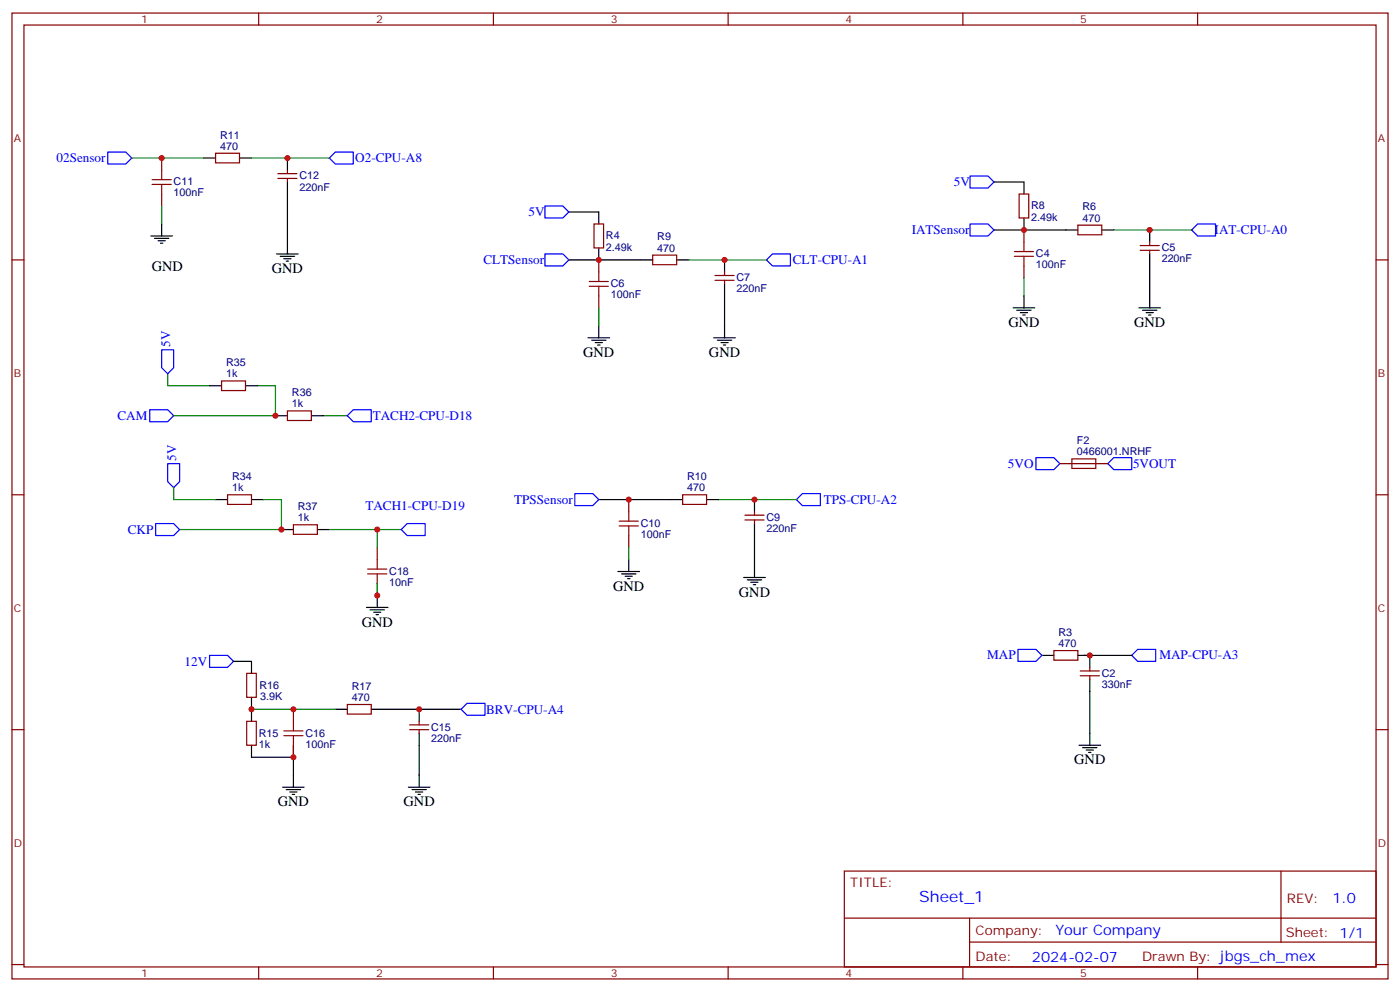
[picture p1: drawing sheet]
<svg xmlns="http://www.w3.org/2000/svg" width="412mm" height="292mm" viewBox="0 0 412 292" stroke-linecap="round" stroke-linejoin="round" font-family="sans-serif">
<g fill="none" stroke="#870000" stroke-width=".35">
<path d="M3.5 3.8h405.4v284.4h-405.4zM7.1 7.4h398.2v277.3h-398.2zM76.2 3.8v3.6M145.3 3.8v3.6M214.5 3.8v3.6M283.6 3.8v3.6M352.8 3.8v3.6M47.6 46.5v3.6M47.6 57.1v3.5M63.5 45.1h7.1v2.8h-7.1zM81.8 52.5h5.7M81.8 51.1h5.7"/>
<path d="M84.7 50.1v1M84.7 52.5v1.1M300.2 57.1h2.8v7.1h-2.8zM3.5 76.5h3.6M175 65.9h2.8v7.1h-2.8zM176.4 76.5v3.5M192.3 75.1h7v2.8h-7zM301.6 67.7v3.5M301.6 78.3v3.5M317.5 66.3h7.1v2.8h-7.1zM335.8 73.7h5.7M335.8 72.3h5.7"/>
<path d="M338.7 71.2v1.1M338.7 73.7v1.1M405.3 76.5h3.6M176.4 87.1v3.5M210.6 82.5h5.7M210.6 81.1h5.7M213.4 80v1.1M213.4 82.5v1.1M65.3 112.1h7v2.9h-7zM84.7 121h7v2.8h-7zM312.2 136.5h14.1M3.5 145.7h3.6"/>
<path d="M67 145.7h7.1v2.8h-7.1zM86.4 154.5h7.1v2.8h-7.1zM185.2 147.1v3.5M185.2 157.7v3.5M201.1 145.7h7v2.8h-7zM219.4 153.1h5.7M219.4 151.7h5.7M222.2 150.6v1.1M222.2 153.1v1M405.3 145.7h3.6M111.1 161.2v3.5M111.1 171.8v3.5"/>
<path d="M72.7 198.2h2.8v7.1h-2.8zM310.4 191.5h7.1v2.8h-7.1zM318.2 198.9h5.6M318.2 197.5h5.6M321 196.5v1M321 198.9v1.1M3.5 214.8h3.6M72.7 212.3h2.8v7.1h-2.8zM86.4 208.8v3.5M86.4 219.4v3.5M102.3 207.4h7.1v2.8h-7.1zM120.6 214.8h5.7"/>
<path d="M120.6 213.4h5.7M123.5 212.3v1.1M123.5 214.8v1.1M405.3 214.8h3.6M248.7 256.4h156.6v28.3h-156.6zM377.3 256.5v20.8M248.7 270.3h156.5M285.6 277.3h119.6M285.6 270.3v14.1M3.5 284h3.6M76.2 284.7v3.5M145.3 284.7v3.5"/>
<path d="M214.5 284.7v3.5M283.6 284.7v3.5M352.8 284.7v3.5M405.3 284h3.6"/>
</g>
<g fill="none" stroke="#00f" stroke-width=".35">
<path d="M31.7 44.8h5.3l1.8 1.7-1.8 1.8h-5.3zM98.8 44.8h5.3v3.5h-5.3l-1.8-1.8zM285.8 51.8h5.2l1.8 1.8-1.8 1.8h-5.2zM160.5 60.6h5.3l1.8 1.8-1.8 1.8h-5.3zM160.5 74.8h5.3l1.8 1.7-1.8 1.8h-5.3zM225.8 76.5l1.7-1.7h5.3v3.5h-5.3zM285.8 65.9h5.2l1.8 1.8-1.8 1.8h-5.2zM351 67.7l1.8-1.8h5.3v3.6h-5.3zM47.6 103h3.6v5.3l-1.8 1.7-1.8-1.7zM44.1 120.6h5.3l1.8 1.8-1.8 1.7h-5.3zM49.4 136.5h3.5v5.3l-1.7 1.7-1.8-1.7zM102.3 122.4l1.8-1.8h5.3v3.5h-5.3z"/>
<path d="M305.2 134.7h5.2l1.8 1.8-1.8 1.8h-5.2zM326.3 136.5l1.8-1.8h5.3v3.6h-5.3zM45.9 154.1h5.3l1.7 1.8-1.7 1.8h-5.3zM118.2 155.9l1.7-1.8h5.3v3.6h-5.3zM169.3 145.3h5.3l1.8 1.8-1.8 1.7h-5.3zM234.6 147.1l1.8-1.8h5.3v3.5h-5.3zM61.7 192.9h5.3l1.8 1.8-1.8 1.8h-5.3zM299.9 191.2h5.3l1.7 1.7-1.7 1.8h-5.3zM333.4 192.9l1.7-1.7h5.3v3.5h-5.3zM135.8 208.8l1.8-1.8h5.3v3.6h-5.3z"/>
</g>
<g fill="none" stroke="#000" stroke-width=".35">
<path d="M60 46.5h3.5M70.6 46.5h3.5M84.7 46.5v3.6M84.7 53.6v21.2M292.8 53.6h8.8v3.5M44.4 69.5h6.4M45.5 70.2h4.2M46.6 70.9h2.1M47.3 71.6h.7M47.6 65.9v3.6M81.5 74.8h6.3M82.5 75.5h4.3"/>
<path d="M83.6 76.2h2.1M84.3 76.9h.7M167.6 76.5h24.7M167.6 62.4h8.8v3.5M176.4 73v3.5M199.3 76.5h3.5M213.4 76.5v3.5M292.8 67.7h24.7M301.6 64.2v3.5M324.6 67.7h3.5M338.7 67.7v3.5M338.7 74.8v15.8"/>
<path d="M173.2 99.4h6.4M176.4 95.9v3.5M210.3 99.4h6.3M213.4 83.6v15.8M298.4 90.6h6.4M299.5 91.3h4.2M300.6 92h2.1M301.3 92.7h.7M301.6 87.1v3.5M335.5 90.6h6.3M336.5 91.3h4.3M337.6 92h2.1"/>
<path d="M338.3 92.7h.7M61.7 113.6h3.6M72.3 113.6h3.5M174.3 100.2h4.2M175.3 100.9h2.1M176 101.6h.7M211.3 100.2h4.2M212.4 100.9h2.1M213.1 101.6h.7M81.1 122.4h3.6M91.7 122.4h3.5M63.5 147.1h3.5"/>
<path d="M74.1 147.1h3.5M82.9 155.9h3.5M93.5 155.9h3.5M176.4 147.1h24.7M208.1 147.1h3.6M222.2 147.1v3.5M222.2 154.1v15.9M107.9 178.8h6.4M109 179.5h4.2M111.1 175.3v3.5M182 168.2h6.4M183.1 168.9h4.2"/>
<path d="M184.1 169.7h2.2M184.9 170.4h.7M185.2 164.7v3.5M219.1 170h6.3M220.1 170.7h4.3M221.2 171.4h2.1M221.9 172.1h.7M68.8 194.7h5.3v3.5M110.1 180.2h2.1M110.8 180.9h.7M306.9 192.9h3.5M317.5 192.9h15.9"/>
<path d="M321 192.9v3.6M321 200v19.4M74.1 219.4v3.5h12.3M74.1 205.3v7M86.4 219.4v12.3M98.8 208.8h3.5M109.4 208.8h26.4M123.5 208.8v3.5M123.5 215.9v15.8M317.9 219.4h6.3M83.3 231.7h6.3M84.3 232.4h4.2"/>
<path d="M85.4 233.2h2.1M86.1 233.9h.7M120.3 231.7h6.3M121.4 232.4h4.2M122.4 233.2h2.1M123.1 233.9h.7M318.9 220.1h4.2M320 220.8h2.1M320.7 221.5h.7"/>
</g>
<g fill="none" stroke="#008700" stroke-width=".35">
<path d="M38.8 46.5h21.2M74.1 46.5h22.9M47.6 60.6v5.3M202.8 76.5h23M328.1 67.7h22.9M176.4 90.6v5.3M301.6 81.8v5.3M49.4 110v3.6h12.3M75.8 113.6h5.3v8.8h-29.9M95.2 122.4h7.1M51.2 143.5v3.6h12.3M77.6 147.1h5.3v8.8h-30"/>
<path d="M97 155.9h21.2M111.1 155.9v5.3M211.7 147.1h22.9M111.1 171.8v3.5M185.2 161.2v3.5M74.1 208.8h24.7"/>
</g>
<g fill="none" stroke="#a10000" stroke-width=".35">
<path d="M44.8 54.3h5.6M44.8 52.9h5.6M47.6 50.1v2.8M47.6 54.3v2.8M298.8 75.5h5.6M298.8 74h5.6M301.6 71.2v2.8M301.6 75.5v2.8M173.6 84.3h5.6M173.6 82.9h5.6M176.4 80v2.9M176.4 84.3v2.8"/>
<path d="M315.7 135.1h7.1v2.8h-7.1zM182.4 154.8h5.6M182.4 153.4h5.6M185.2 150.6v2.8M185.2 154.8v2.9M108.3 168.9h5.6M108.3 167.5h5.6M111.1 164.7v2.8M111.1 168.9v2.9M83.6 216.6h5.7M83.6 215.2h5.7M86.4 212.3v2.9"/>
<path d="M86.4 216.6v2.8"/>
</g>
<g fill="#c00">
<circle cx="176.4" cy="76.5" r=".88"/>
<circle cx="222.3" cy="147.1" r=".88"/>
<circle cx="185.2" cy="147.1" r=".88"/>
<circle cx="123.5" cy="208.8" r=".88"/>
<circle cx="86.4" cy="222.9" r=".88"/>
<circle cx="86.4" cy="208.8" r=".88"/>
<circle cx="74.1" cy="208.8" r=".88"/>
<circle cx="321" cy="192.9" r=".88"/>
<circle cx="301.6" cy="67.7" r=".88"/>
<circle cx="338.7" cy="67.7" r=".88"/>
<circle cx="213.4" cy="76.5" r=".88"/>
<circle cx="47.6" cy="46.5" r=".88"/>
<circle cx="84.7" cy="46.5" r=".88"/>
<circle cx="81.1" cy="122.4" r=".88"/>
<circle cx="111.1" cy="175.3" r=".88"/>
<circle cx="82.9" cy="155.9" r=".88"/>
<circle cx="111.1" cy="155.9" r=".88"/>
</g>
<text font-size="4.6" fill="#00f" x="270.8" y="265.5">Sheet_1</text>
<g font-size="4.2">
<text x="44.7" y="79.7">GND</text>
<text x="80.1" y="80.4">GND</text>
<text x="297" y="96.3">GND</text>
<text x="334.1" y="96.3">GND</text>
<text x="171.8" y="105.1">GND</text>
<text x="208.8" y="105.1">GND</text>
<text x="180.6" y="173.9">GND</text>
<text x="217.7" y="175.6">GND</text>
<text x="106.5" y="184.5">GND</text>
<text x="316.4" y="225">GND</text>
<text x="81.8" y="237.4">GND</text>
<text x="118.9" y="237.4">GND</text>
</g>
<g font-size="4.2" fill="#00f">
<text x="392.5" y="265.7">1.0</text>
<text x="310.9" y="275.3">Your Company</text>
<text x="304" y="283.1">2024-02-07</text>
</g>
<g font-size="3.9" fill="#00f">
<text x="16.6" y="47.7">02Sensor</text>
<text x="104.7" y="47.7">O2-CPU-A8</text>
<text x="280.9" y="54.9">5V</text>
<text x="155.7" y="63.7">5V</text>
<text x="268.6" y="68.9">IATSensor</text>
<text x="357.8" y="69">IAT-CPU-A0</text>
<text x="142.4" y="77.7">CLTSensor</text>
<text x="233.5" y="77.7">CLT-CPU-A1</text>
<text x="50.2" y="102.2" transform="rotate(-90 50.2 102.2)">5V</text>
<text x="34.6" y="123.6">CAM</text>
<text x="109.8" y="123.6">TACH2-CPU-D18</text>
<text x="51.9" y="135.7" transform="rotate(-90 51.9 135.7)">5V</text>
<text x="296.9" y="137.7">5VO</text>
<text x="333.7" y="137.9">5VOUT</text>
<text x="151.5" y="148.3">TPSSensor</text>
<text x="242.7" y="148.3">TPS-CPU-A2</text>
<text x="107.6" y="150.2">TACH1-CPU-D19</text>
<text x="37.7" y="157.1">CKP</text>
<text x="54.4" y="195.9">12V</text>
<text x="290.8" y="194.1">MAP</text>
<text x="341.5" y="194.1">MAP-CPU-A3</text>
<text x="143.2" y="210.1">BRV-CPU-A4</text>
</g>
<g font-size="3.9" fill="#800">
<text x="250.5" y="261">TITLE:</text>
<text x="379.1" y="265.7">REV:</text>
<text x="287.4" y="275.2">Company:</text>
<text x="378.7" y="275.8">Sheet: 1/1</text>
<text x="287.4" y="282.9">Date:</text>
<text x="336.4" y="283">Drawn By: jbgs_ch_mex</text>
</g>
<g font-size="3.2" fill="#800">
<text x="41.6" y="6.8">1</text>
<text x="110.8" y="6.8">2</text>
<text x="179.9" y="6.8">3</text>
<text x="249.1" y="6.8">4</text>
<text x="318.2" y="6.8">5</text>
<text x="4.1" y="41.9">A</text>
<text x="405.9" y="41.9">A</text>
<text x="4.1" y="111.1">B</text>
<text x="405.9" y="111.1">B</text>
<text x="4.1" y="180.2">C</text>
<text x="405.9" y="180.2">C</text>
<text x="4.1" y="249.4">D</text>
<text x="405.9" y="249.4">D</text>
<text x="41.6" y="287.7">1</text>
<text x="110.8" y="287.7">2</text>
<text x="179.9" y="287.7">3</text>
<text x="249.1" y="287.7">4</text>
<text x="318.2" y="287.7">5</text>
</g>
<g font-size="3.2" fill="#000080">
<text x="64.8" y="40.8">R11</text>
<text x="64.8" y="44.1">470</text>
<text x="88.2" y="52.8">C12</text>
<text x="51.2" y="57.8">100nF</text>
<text x="51.2" y="54.6">C11</text>
<text x="88.2" y="56.1">220nF</text>
<text x="303.7" y="65">2.49k</text>
<text x="303.7" y="61.7">R8</text>
<text x="318.8" y="65.2">470</text>
<text x="318.8" y="62">R6</text>
<text x="178.5" y="70.5">R4</text>
<text x="193.6" y="70.8">R9</text>
<text x="178.5" y="73.8">2.49k</text>
<text x="193.6" y="74">470</text>
<text x="305.2" y="75.7">C4</text>
<text x="342.2" y="77.2">220nF</text>
<text x="342.2" y="74">C5</text>
<text x="217" y="82.8">C7</text>
<text x="305.2" y="79">100nF</text>
<text x="179.9" y="87.8">100nF</text>
<text x="179.9" y="84.6">C6</text>
<text x="217" y="86.1">220nF</text>
<text x="66.6" y="107.8">R35</text>
<text x="66.6" y="111.1">1k</text>
<text x="86" y="119.9">1k</text>
<text x="86" y="116.6">R36</text>
<text x="317.2" y="130.7">F2</text>
<text x="317.2" y="134">0466001.NRHF</text>
<text x="68.3" y="141.3">R34</text>
<text x="202.4" y="141.3">R10</text>
<text x="68.3" y="144.6">1k</text>
<text x="202.4" y="144.6">470</text>
<text x="87.7" y="153.4">1k</text>
<text x="87.7" y="150.1">R37</text>
<text x="188.7" y="155.1">C10</text>
<text x="225.8" y="153.4">C9</text>
<text x="188.7" y="158.4">100nF</text>
<text x="225.8" y="156.6">220nF</text>
<text x="114.7" y="172.6">10nF</text>
<text x="114.7" y="169.3">C18</text>
<text x="311.8" y="190.5">470</text>
<text x="311.8" y="187.2">R3</text>
<text x="76.4" y="202.7">R16</text>
<text x="103.6" y="203.1">R17</text>
<text x="324.6" y="202.5">330nF</text>
<text x="324.6" y="199.2">C2</text>
<text x="76.6" y="206">3.9K</text>
<text x="103.6" y="206.3">470</text>
<text x="127" y="215.1">C15</text>
<text x="76.2" y="220.1">1k</text>
<text x="76.2" y="216.9">R15</text>
<text x="90" y="220.1">100nF</text>
<text x="90" y="216.9">C16</text>
<text x="127" y="218.4">220nF</text>
</g>
</svg>
